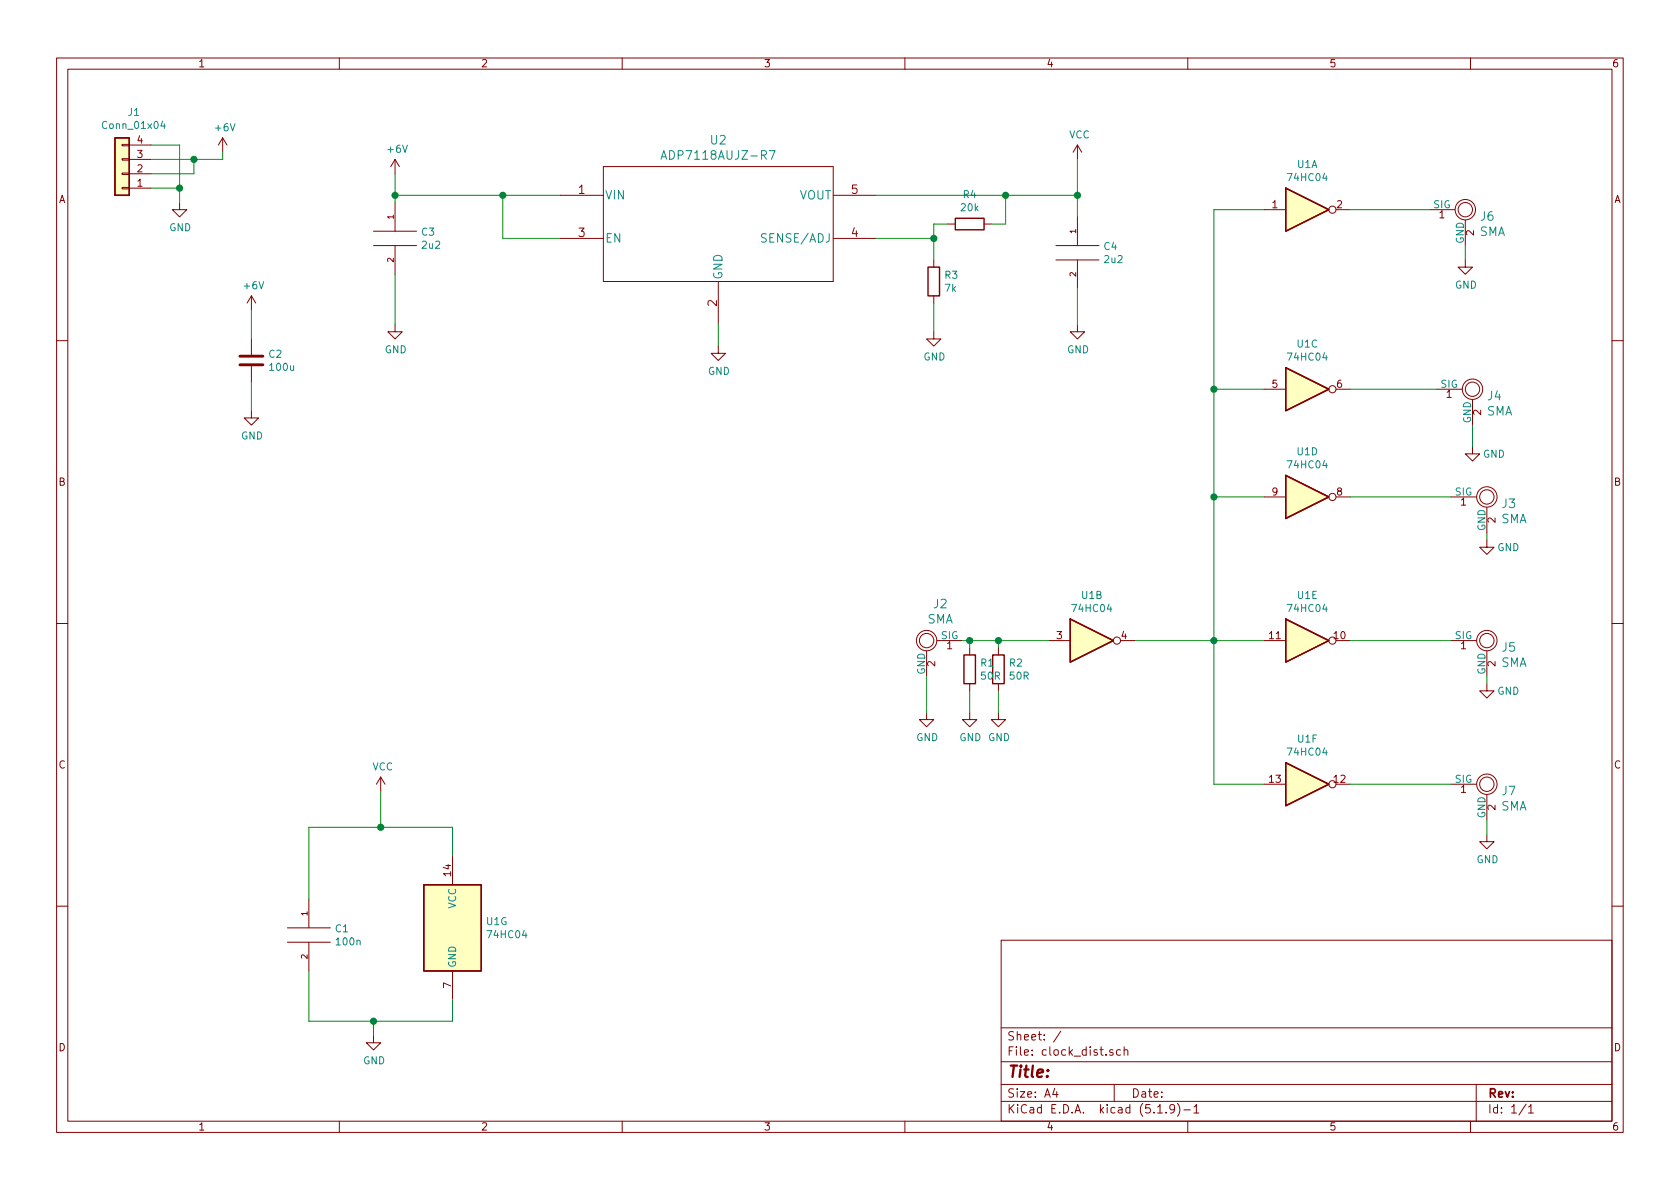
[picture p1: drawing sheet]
EESchema Schematic File Version 4
EELAYER 30 0
EELAYER END
$Descr A4 11693 8268
encoding utf-8
Sheet 1 1
Title ""
Date ""
Rev ""
Comp ""
Comment1 ""
Comment2 ""
Comment3 ""
Comment4 ""
$EndDescr
$Comp
L 74xx:74HC04 U1
U 2 1
P 7600 4450
F 0 "U1" H 7600 4767 50  0000 C CNN
F 1 "74HC04" H 7600 4676 50  0000 C CNN
F 2 "SMD_Packages:SOIC-14_N" H 7600 4450 50  0001 C CNN
F 3 "https://assets.nexperia.com/documents/data-sheet/74HC_HCT04.pdf" H 7600 4450 50  0001 C CNN
	2    7600 4450
	1    0    0    -1  
$EndComp
$Comp
L 74xx:74HC04 U1
U 4 1
P 9100 3450
F 0 "U1" H 9100 3767 50  0000 C CNN
F 1 "74HC04" H 9100 3676 50  0000 C CNN
F 2 "SMD_Packages:SOIC-14_N" H 9100 3450 50  0001 C CNN
F 3 "https://assets.nexperia.com/documents/data-sheet/74HC_HCT04.pdf" H 9100 3450 50  0001 C CNN
	4    9100 3450
	1    0    0    -1  
$EndComp
$Comp
L 74xx:74HC04 U1
U 5 1
P 9100 4450
F 0 "U1" H 9100 4767 50  0000 C CNN
F 1 "74HC04" H 9100 4676 50  0000 C CNN
F 2 "SMD_Packages:SOIC-14_N" H 9100 4450 50  0001 C CNN
F 3 "https://assets.nexperia.com/documents/data-sheet/74HC_HCT04.pdf" H 9100 4450 50  0001 C CNN
	5    9100 4450
	1    0    0    -1  
$EndComp
$Comp
L 74xx:74HC04 U1
U 6 1
P 9100 5450
F 0 "U1" H 9100 5767 50  0000 C CNN
F 1 "74HC04" H 9100 5676 50  0000 C CNN
F 2 "SMD_Packages:SOIC-14_N" H 9100 5450 50  0001 C CNN
F 3 "https://assets.nexperia.com/documents/data-sheet/74HC_HCT04.pdf" H 9100 5450 50  0001 C CNN
	6    9100 5450
	1    0    0    -1  
$EndComp
$Comp
L 74xx:74HC04 U1
U 7 1
P 3150 6450
F 0 "U1" H 3380 6496 50  0000 L CNN
F 1 "74HC04" H 3380 6405 50  0000 L CNN
F 2 "SMD_Packages:SOIC-14_N" H 3150 6450 50  0001 C CNN
F 3 "https://assets.nexperia.com/documents/data-sheet/74HC_HCT04.pdf" H 3150 6450 50  0001 C CNN
	7    3150 6450
	1    0    0    -1  
$EndComp
Wire Wire Line
	7900 4450 8450 4450
Wire Wire Line
	8800 3450 8450 3450
Connection ~ 8450 4450
Wire Wire Line
	8450 4450 8800 4450
Wire Wire Line
	8800 5450 8450 5450
$Comp
L Wireless:SMA J2
U 1 1
P 6450 4450
F 0 "J2" H 6353 4708 60  0000 C CNN
F 1 "SMA" H 6353 4602 60  0000 C CNN
F 2 "wireless:SMA_end_RS_170-6954" H 6300 3950 60  0001 C CNN
F 3 "" H 6300 3950 60  0000 C CNN
	1    6450 4450
	-1   0    0    -1  
$EndComp
$Comp
L Wireless:SMA J3
U 1 1
P 10350 3450
F 0 "J3" H 10449 3406 60  0000 L CNN
F 1 "SMA" H 10449 3300 60  0000 L CNN
F 2 "wireless:SMA_end_RS_170-6954" H 10200 2950 60  0001 C CNN
F 3 "" H 10200 2950 60  0000 C CNN
	1    10350 3450
	1    0    0    -1  
$EndComp
$Comp
L Wireless:SMA J5
U 1 1
P 10350 4450
F 0 "J5" H 10449 4406 60  0000 L CNN
F 1 "SMA" H 10449 4300 60  0000 L CNN
F 2 "wireless:SMA_end_RS_170-6954" H 10200 3950 60  0001 C CNN
F 3 "" H 10200 3950 60  0000 C CNN
	1    10350 4450
	1    0    0    -1  
$EndComp
$Comp
L Wireless:SMA J7
U 1 1
P 10350 5450
F 0 "J7" H 10449 5406 60  0000 L CNN
F 1 "SMA" H 10449 5300 60  0000 L CNN
F 2 "wireless:SMA_end_RS_170-6954" H 10200 4950 60  0001 C CNN
F 3 "" H 10200 4950 60  0000 C CNN
	1    10350 5450
	1    0    0    -1  
$EndComp
Wire Wire Line
	7300 4450 6950 4450
$Comp
L power:GND #PWR05
U 1 1
P 6450 4950
F 0 "#PWR05" H 6450 4700 50  0001 C CNN
F 1 "GND" H 6455 4777 50  0000 C CNN
F 2 "" H 6450 4950 50  0001 C CNN
F 3 "" H 6450 4950 50  0001 C CNN
	1    6450 4950
	1    0    0    -1  
$EndComp
$Comp
L power:GND #PWR06
U 1 1
P 10350 3750
F 0 "#PWR06" H 10350 3500 50  0001 C CNN
F 1 "GND" H 10500 3700 50  0000 C CNN
F 2 "" H 10350 3750 50  0001 C CNN
F 3 "" H 10350 3750 50  0001 C CNN
	1    10350 3750
	1    0    0    -1  
$EndComp
$Comp
L power:GND #PWR08
U 1 1
P 10350 4750
F 0 "#PWR08" H 10350 4500 50  0001 C CNN
F 1 "GND" H 10500 4700 50  0000 C CNN
F 2 "" H 10350 4750 50  0001 C CNN
F 3 "" H 10350 4750 50  0001 C CNN
	1    10350 4750
	1    0    0    -1  
$EndComp
$Comp
L power:GND #PWR010
U 1 1
P 10350 5800
F 0 "#PWR010" H 10350 5550 50  0001 C CNN
F 1 "GND" H 10355 5627 50  0000 C CNN
F 2 "" H 10350 5800 50  0001 C CNN
F 3 "" H 10350 5800 50  0001 C CNN
	1    10350 5800
	1    0    0    -1  
$EndComp
Wire Wire Line
	10100 3450 9400 3450
Wire Wire Line
	10350 3700 10350 3750
Wire Wire Line
	9400 4450 10100 4450
Wire Wire Line
	10350 4750 10350 4700
Wire Wire Line
	9400 5450 10100 5450
Wire Wire Line
	10350 5700 10350 5800
$Comp
L power:GND #PWR03
U 1 1
P 2600 7200
F 0 "#PWR03" H 2600 6950 50  0001 C CNN
F 1 "GND" H 2605 7027 50  0000 C CNN
F 2 "" H 2600 7200 50  0001 C CNN
F 3 "" H 2600 7200 50  0001 C CNN
	1    2600 7200
	1    0    0    -1  
$EndComp
$Comp
L pspice:CAP C1
U 1 1
P 2150 6500
F 0 "C1" H 2328 6546 50  0000 L CNN
F 1 "100n" H 2328 6455 50  0000 L CNN
F 2 "Capacitors_SMD:C_0603_HandSoldering" H 2150 6500 50  0001 C CNN
F 3 "~" H 2150 6500 50  0001 C CNN
	1    2150 6500
	1    0    0    -1  
$EndComp
Wire Wire Line
	3150 5950 3150 5750
Wire Wire Line
	3150 5750 2650 5750
Wire Wire Line
	2150 5750 2150 6250
Wire Wire Line
	2150 6750 2150 7100
Wire Wire Line
	2150 7100 2600 7100
Wire Wire Line
	3150 7100 3150 6950
Wire Wire Line
	2600 7200 2600 7100
Connection ~ 2600 7100
Wire Wire Line
	2600 7100 3150 7100
$Comp
L Connector_Generic:Conn_01x04 J1
U 1 1
P 850 1200
F 0 "J1" H 768 775 50  0000 C CNN
F 1 "Conn_01x04" H 768 866 50  0000 C CNN
F 2 "Pin_Headers:Pin_Header_Angled_1x04_Pitch2.54mm" H 850 1200 50  0001 C CNN
F 3 "~" H 850 1200 50  0001 C CNN
	1    850  1200
	-1   0    0    1   
$EndComp
Connection ~ 2650 5750
Wire Wire Line
	2650 5750 2150 5750
$Comp
L power:+6V #PWR02
U 1 1
P 1550 1050
F 0 "#PWR02" H 1550 900 50  0001 C CNN
F 1 "+6V" H 1565 1223 50  0000 C CNN
F 2 "" H 1550 1050 50  0001 C CNN
F 3 "" H 1550 1050 50  0001 C CNN
	1    1550 1050
	1    0    0    -1  
$EndComp
Wire Wire Line
	1050 1100 1350 1100
Wire Wire Line
	1550 1100 1550 1050
Wire Wire Line
	1050 1200 1350 1200
Wire Wire Line
	1350 1200 1350 1100
Connection ~ 1350 1100
Wire Wire Line
	1350 1100 1550 1100
$Comp
L power:GND #PWR01
U 1 1
P 1250 1400
F 0 "#PWR01" H 1250 1150 50  0001 C CNN
F 1 "GND" H 1255 1227 50  0000 C CNN
F 2 "" H 1250 1400 50  0001 C CNN
F 3 "" H 1250 1400 50  0001 C CNN
	1    1250 1400
	1    0    0    -1  
$EndComp
Wire Wire Line
	1050 1000 1250 1000
Wire Wire Line
	1250 1000 1250 1300
Wire Wire Line
	1050 1300 1250 1300
Connection ~ 1250 1300
Wire Wire Line
	1250 1300 1250 1400
Wire Wire Line
	6450 4700 6450 4950
Wire Wire Line
	8450 3450 8450 4450
Wire Wire Line
	8450 4450 8450 5450
$Comp
L Device:C C2
U 1 1
P 1750 2500
F 0 "C2" H 1865 2546 50  0000 L CNN
F 1 "100u" H 1865 2455 50  0000 L CNN
F 2 "Capacitors_Tantalum_SMD:CP_Tantalum_Case-D_EIA-7343-31_Hand" H 1788 2350 50  0001 C CNN
F 3 "~" H 1750 2500 50  0001 C CNN
	1    1750 2500
	1    0    0    -1  
$EndComp
$Comp
L power:+6V #PWR0101
U 1 1
P 1750 2150
F 0 "#PWR0101" H 1750 2000 50  0001 C CNN
F 1 "+6V" H 1765 2323 50  0000 C CNN
F 2 "" H 1750 2150 50  0001 C CNN
F 3 "" H 1750 2150 50  0001 C CNN
	1    1750 2150
	1    0    0    -1  
$EndComp
$Comp
L power:GND #PWR0102
U 1 1
P 1750 2850
F 0 "#PWR0102" H 1750 2600 50  0001 C CNN
F 1 "GND" H 1755 2677 50  0000 C CNN
F 2 "" H 1750 2850 50  0001 C CNN
F 3 "" H 1750 2850 50  0001 C CNN
	1    1750 2850
	1    0    0    -1  
$EndComp
Wire Wire Line
	1750 2150 1750 2350
Wire Wire Line
	1750 2650 1750 2850
$Comp
L Device:R R2
U 1 1
P 6950 4650
F 0 "R2" H 7020 4696 50  0000 L CNN
F 1 "50R" H 7020 4605 50  0000 L CNN
F 2 "Resistors_SMD:R_0603_HandSoldering" V 6880 4650 50  0001 C CNN
F 3 "~" H 6950 4650 50  0001 C CNN
	1    6950 4650
	1    0    0    -1  
$EndComp
$Comp
L power:GND #PWR0103
U 1 1
P 6950 4950
F 0 "#PWR0103" H 6950 4700 50  0001 C CNN
F 1 "GND" H 6955 4777 50  0000 C CNN
F 2 "" H 6950 4950 50  0001 C CNN
F 3 "" H 6950 4950 50  0001 C CNN
	1    6950 4950
	1    0    0    -1  
$EndComp
Wire Wire Line
	6950 4500 6950 4450
Connection ~ 6950 4450
Wire Wire Line
	6950 4450 6750 4450
Wire Wire Line
	6950 4800 6950 4950
$Comp
L Device:R R1
U 1 1
P 6750 4650
F 0 "R1" H 6820 4696 50  0000 L CNN
F 1 "50R" H 6820 4605 50  0000 L CNN
F 2 "Resistors_SMD:R_0603_HandSoldering" V 6680 4650 50  0001 C CNN
F 3 "~" H 6750 4650 50  0001 C CNN
	1    6750 4650
	1    0    0    -1  
$EndComp
Wire Wire Line
	6750 4500 6750 4450
Connection ~ 6750 4450
Wire Wire Line
	6750 4450 6700 4450
$Comp
L power:GND #PWR0104
U 1 1
P 6750 4950
F 0 "#PWR0104" H 6750 4700 50  0001 C CNN
F 1 "GND" H 6755 4777 50  0000 C CNN
F 2 "" H 6750 4950 50  0001 C CNN
F 3 "" H 6750 4950 50  0001 C CNN
	1    6750 4950
	1    0    0    -1  
$EndComp
Wire Wire Line
	6750 4800 6750 4950
$Comp
L ADP7118AUJZR7:ADP7118AUJZ-R7 U2
U 1 1
P 3900 1350
F 0 "U2" H 5000 1737 60  0000 C CNN
F 1 "ADP7118AUJZ-R7" H 5000 1631 60  0000 C CNN
F 2 "ADP7118AUJZR7:ADP7118AUJZ-R7" H 5000 1590 60  0001 C CNN
F 3 "" H 3900 1350 60  0000 C CNN
	1    3900 1350
	1    0    0    -1  
$EndComp
$Comp
L pspice:CAP C3
U 1 1
P 2750 1650
F 0 "C3" H 2928 1696 50  0000 L CNN
F 1 "2u2" H 2928 1605 50  0000 L CNN
F 2 "Capacitor_SMD:C_0603_1608Metric_Pad1.05x0.95mm_HandSolder" H 2750 1650 50  0001 C CNN
F 3 "~" H 2750 1650 50  0001 C CNN
	1    2750 1650
	1    0    0    -1  
$EndComp
$Comp
L pspice:CAP C4
U 1 1
P 7500 1750
F 0 "C4" H 7678 1796 50  0000 L CNN
F 1 "2u2" H 7678 1705 50  0000 L CNN
F 2 "Capacitor_SMD:C_0603_1608Metric_Pad1.05x0.95mm_HandSolder" H 7500 1750 50  0001 C CNN
F 3 "~" H 7500 1750 50  0001 C CNN
	1    7500 1750
	1    0    0    -1  
$EndComp
$Comp
L Device:R R4
U 1 1
P 6750 1550
F 0 "R4" V 6543 1550 50  0000 C CNN
F 1 "20k" V 6634 1550 50  0000 C CNN
F 2 "Resistor_SMD:R_0603_1608Metric_Pad1.05x0.95mm_HandSolder" V 6680 1550 50  0001 C CNN
F 3 "~" H 6750 1550 50  0001 C CNN
	1    6750 1550
	0    1    1    0   
$EndComp
$Comp
L Device:R R3
U 1 1
P 6500 1950
F 0 "R3" H 6570 1996 50  0000 L CNN
F 1 "7k" H 6570 1905 50  0000 L CNN
F 2 "Resistor_SMD:R_0603_1608Metric_Pad1.05x0.95mm_HandSolder" V 6430 1950 50  0001 C CNN
F 3 "~" H 6500 1950 50  0001 C CNN
	1    6500 1950
	1    0    0    -1  
$EndComp
$Comp
L power:GND #PWR0105
U 1 1
P 2750 2250
F 0 "#PWR0105" H 2750 2000 50  0001 C CNN
F 1 "GND" H 2755 2077 50  0000 C CNN
F 2 "" H 2750 2250 50  0001 C CNN
F 3 "" H 2750 2250 50  0001 C CNN
	1    2750 2250
	1    0    0    -1  
$EndComp
$Comp
L power:GND #PWR0106
U 1 1
P 5000 2400
F 0 "#PWR0106" H 5000 2150 50  0001 C CNN
F 1 "GND" H 5005 2227 50  0000 C CNN
F 2 "" H 5000 2400 50  0001 C CNN
F 3 "" H 5000 2400 50  0001 C CNN
	1    5000 2400
	1    0    0    -1  
$EndComp
$Comp
L power:GND #PWR0107
U 1 1
P 6500 2300
F 0 "#PWR0107" H 6500 2050 50  0001 C CNN
F 1 "GND" H 6505 2127 50  0000 C CNN
F 2 "" H 6500 2300 50  0001 C CNN
F 3 "" H 6500 2300 50  0001 C CNN
	1    6500 2300
	1    0    0    -1  
$EndComp
$Comp
L power:GND #PWR0108
U 1 1
P 7500 2250
F 0 "#PWR0108" H 7500 2000 50  0001 C CNN
F 1 "GND" H 7505 2077 50  0000 C CNN
F 2 "" H 7500 2250 50  0001 C CNN
F 3 "" H 7500 2250 50  0001 C CNN
	1    7500 2250
	1    0    0    -1  
$EndComp
Wire Wire Line
	2750 1400 2750 1350
Wire Wire Line
	2750 1350 3500 1350
Wire Wire Line
	3500 1650 3500 1350
Connection ~ 3500 1350
Wire Wire Line
	3500 1350 3900 1350
Wire Wire Line
	2750 1900 2750 2250
Wire Wire Line
	5000 2250 5000 2400
Wire Wire Line
	6100 1650 6500 1650
Wire Wire Line
	6500 1650 6500 1800
Wire Wire Line
	6500 2100 6500 2300
Wire Wire Line
	6500 1650 6500 1550
Wire Wire Line
	6500 1550 6600 1550
Connection ~ 6500 1650
Wire Wire Line
	6900 1550 7000 1550
Wire Wire Line
	7000 1550 7000 1350
Wire Wire Line
	7000 1350 6100 1350
Wire Wire Line
	7000 1350 7500 1350
Wire Wire Line
	7500 1350 7500 1500
Connection ~ 7000 1350
Wire Wire Line
	7500 2000 7500 2250
$Comp
L power:VCC #PWR0109
U 1 1
P 7500 1100
F 0 "#PWR0109" H 7500 950 50  0001 C CNN
F 1 "VCC" H 7515 1273 50  0000 C CNN
F 2 "" H 7500 1100 50  0001 C CNN
F 3 "" H 7500 1100 50  0001 C CNN
	1    7500 1100
	1    0    0    -1  
$EndComp
Wire Wire Line
	7500 1100 7500 1350
Connection ~ 7500 1350
$Comp
L power:VCC #PWR0110
U 1 1
P 2650 5500
F 0 "#PWR0110" H 2650 5350 50  0001 C CNN
F 1 "VCC" H 2665 5673 50  0000 C CNN
F 2 "" H 2650 5500 50  0001 C CNN
F 3 "" H 2650 5500 50  0001 C CNN
	1    2650 5500
	1    0    0    -1  
$EndComp
Wire Wire Line
	2650 5500 2650 5750
$Comp
L power:+6V #PWR0111
U 1 1
P 2750 1200
F 0 "#PWR0111" H 2750 1050 50  0001 C CNN
F 1 "+6V" H 2765 1373 50  0000 C CNN
F 2 "" H 2750 1200 50  0001 C CNN
F 3 "" H 2750 1200 50  0001 C CNN
	1    2750 1200
	1    0    0    -1  
$EndComp
Wire Wire Line
	2750 1200 2750 1350
Connection ~ 2750 1350
Wire Wire Line
	3500 1650 3900 1650
$Comp
L 74xx:74HC04 U1
U 3 1
P 9100 2700
F 0 "U1" H 9100 3017 50  0000 C CNN
F 1 "74HC04" H 9100 2926 50  0000 C CNN
F 2 "" H 9100 2700 50  0001 C CNN
F 3 "https://assets.nexperia.com/documents/data-sheet/74HC_HCT04.pdf" H 9100 2700 50  0001 C CNN
	3    9100 2700
	1    0    0    -1  
$EndComp
Wire Wire Line
	8800 2700 8450 2700
Wire Wire Line
	8450 2700 8450 3450
Connection ~ 8450 3450
$Comp
L Wireless:SMA J4
U 1 1
P 10250 2700
F 0 "J4" H 10349 2656 60  0000 L CNN
F 1 "SMA" H 10349 2550 60  0000 L CNN
F 2 "wireless:SMA_end_RS_170-6954" H 10100 2200 60  0001 C CNN
F 3 "" H 10100 2200 60  0000 C CNN
	1    10250 2700
	1    0    0    -1  
$EndComp
Wire Wire Line
	9400 2700 10000 2700
$Comp
L power:GND #PWR04
U 1 1
P 10250 3100
F 0 "#PWR04" H 10250 2850 50  0001 C CNN
F 1 "GND" H 10400 3050 50  0000 C CNN
F 2 "" H 10250 3100 50  0001 C CNN
F 3 "" H 10250 3100 50  0001 C CNN
	1    10250 3100
	1    0    0    -1  
$EndComp
Wire Wire Line
	10250 2950 10250 3100
$Comp
L 74xx:74HC04 U1
U 1 1
P 9100 1450
F 0 "U1" H 9100 1767 50  0000 C CNN
F 1 "74HC04" H 9100 1676 50  0000 C CNN
F 2 "" H 9100 1450 50  0001 C CNN
F 3 "https://assets.nexperia.com/documents/data-sheet/74HC_HCT04.pdf" H 9100 1450 50  0001 C CNN
	1    9100 1450
	1    0    0    -1  
$EndComp
$Comp
L Wireless:SMA J6
U 1 1
P 10200 1450
F 0 "J6" H 10299 1406 60  0000 L CNN
F 1 "SMA" H 10299 1300 60  0000 L CNN
F 2 "wireless:SMA_end_RS_170-6954" H 10050 950 60  0001 C CNN
F 3 "" H 10050 950 60  0000 C CNN
	1    10200 1450
	1    0    0    -1  
$EndComp
Wire Wire Line
	8800 1450 8450 1450
Wire Wire Line
	8450 1450 8450 2700
Connection ~ 8450 2700
Wire Wire Line
	9400 1450 9950 1450
$Comp
L power:GND #PWR0112
U 1 1
P 10200 1800
F 0 "#PWR0112" H 10200 1550 50  0001 C CNN
F 1 "GND" H 10205 1627 50  0000 C CNN
F 2 "" H 10200 1800 50  0001 C CNN
F 3 "" H 10200 1800 50  0001 C CNN
	1    10200 1800
	1    0    0    -1  
$EndComp
Wire Wire Line
	10200 1700 10200 1800
$EndSCHEMATC
